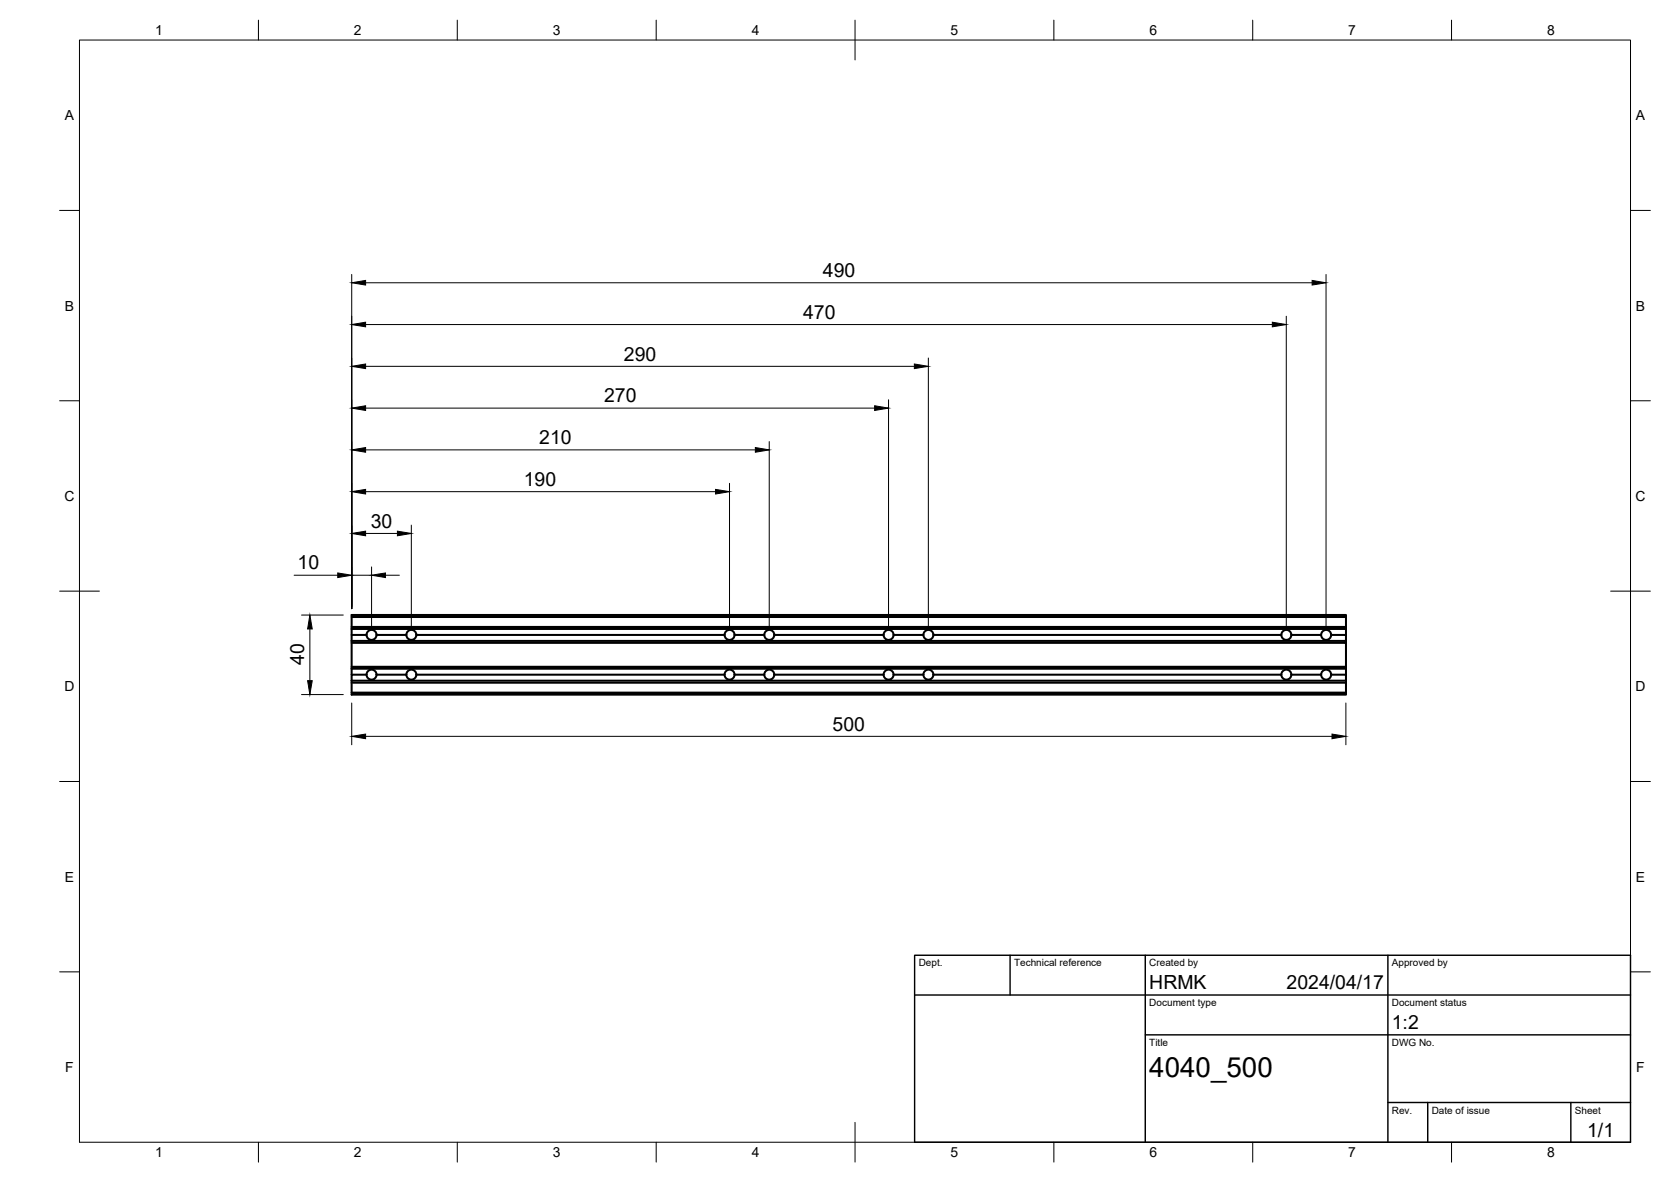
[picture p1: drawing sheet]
<svg xmlns="http://www.w3.org/2000/svg" width="420mm" height="297mm" viewBox="0 0 420 297" stroke-linecap="round" stroke-linejoin="round" font-family="sans-serif">
<!-- layer: Visible -->
<g fill="none" stroke="#000" stroke-width=".51">
<path d="M88.4 157.6h250v.5h-250M88.4 155.1h250v2.5M88.4 158.1v1.5M92.2 159.6h-3.8v1.5M92.2 159.6a1.26 1.26 0 0 1 1.2-1.3 1.26 1.26 0 0 1 1.3 1.3M92.2 159.6a1.26 1.26 0 0 0 1.2 1.2 1.26 1.26 0 0 0 1.3-1.2M94.7 159.6h7.5M102.2 159.6a1.26 1.26 0 0 1 1.2-1.3 1.26 1.26 0 0 1 1.3 1.3M102.2 159.6a1.26 1.26 0 0 0 1.2 1.2 1.26 1.26 0 0 0 1.3-1.2M104.7 159.6h77.5M182.2 159.6a1.26 1.26 0 0 0 1.2 1.2 1.26 1.26 0 0 0 1.3-1.2M182.2 159.6a1.26 1.26 0 0 1 1.2-1.3 1.26 1.26 0 0 1 1.3 1.3"/>
<path d="M184.7 159.6h7.5M192.2 159.6a1.26 1.26 0 0 0 1.2 1.2 1.26 1.26 0 0 0 1.3-1.2M192.2 159.6a1.26 1.26 0 0 1 1.2-1.3 1.26 1.26 0 0 1 1.3 1.3M194.7 159.6h27.5M222.2 159.6a1.26 1.26 0 0 0 1.2 1.2 1.26 1.26 0 0 0 1.3-1.2M222.2 159.6a1.26 1.26 0 0 1 1.2-1.3 1.26 1.26 0 0 1 1.3 1.3M224.7 159.6h7.5M234.7 159.6h87.5M322.2 159.6a1.26 1.26 0 0 1 1.2-1.3 1.26 1.26 0 0 1 1.3 1.3M322.2 159.6a1.26 1.26 0 0 0 1.2 1.2 1.26 1.26 0 0 0 1.3-1.2M324.7 159.6h7.5M334.7 159.6h3.7v1.5"/>
<path d="M338.4 155.1v-.6h-250v3.6M338.4 158.1v1.5M88.4 171.1v3.5h250v-.5h-250M88.4 161.1v6.9M88.4 171.6h250v2.5M88.4 171.1h250v.5M88.4 167.6h250v.4h-250M88.4 161.6h250v6M88.4 161.1h250v.5M88.4 168v1.6M92.2 169.6h-3.8v1.5M92.2 169.5a1.26 1.26 0 0 1 1.2-1.2 1.26 1.26 0 0 1 1.3 1.2"/>
<path d="M92.2 169.5a1.26 1.26 0 0 0 1.2 1.3 1.26 1.26 0 0 0 1.3-1.3M94.7 169.6h7.5M102.2 169.5a1.26 1.26 0 0 1 1.2-1.2 1.26 1.26 0 0 1 1.3 1.2M102.2 169.5a1.26 1.26 0 0 0 1.2 1.3 1.26 1.26 0 0 0 1.3-1.3M104.7 169.6h77.5M182.2 169.5a1.26 1.26 0 0 0 1.2 1.3 1.26 1.26 0 0 0 1.3-1.3M182.2 169.5a1.26 1.26 0 0 1 1.2-1.2 1.26 1.26 0 0 1 1.3 1.2M184.7 169.6h7.5M192.2 169.5a1.26 1.26 0 0 0 1.2 1.3 1.26 1.26 0 0 0 1.3-1.3M192.2 169.5a1.26 1.26 0 0 1 1.2-1.2 1.26 1.26 0 0 1 1.3 1.2M194.7 169.6h27.5M222.2 169.5a1.26 1.26 0 0 0 1.2 1.3 1.26 1.26 0 0 0 1.3-1.3"/>
<path d="M222.2 169.5a1.26 1.26 0 0 1 1.2-1.2 1.26 1.26 0 0 1 1.3 1.2M224.7 169.6h7.5M234.7 169.6h87.5M322.2 169.5a1.26 1.26 0 0 1 1.2-1.2 1.26 1.26 0 0 1 1.3 1.2M322.2 169.5a1.26 1.26 0 0 0 1.2 1.3 1.26 1.26 0 0 0 1.3-1.3M324.7 169.6h7.5M334.7 169.6h3.7v1.5M338.4 168v1.6"/>
<circle cx="233.4" cy="159.6" r="1.26"/>
<circle cx="333.4" cy="159.6" r="1.26"/>
<circle cx="233.4" cy="169.5" r="1.26"/>
<circle cx="333.4" cy="169.5" r="1.26"/>
</g>
<!-- layer: BORDER -->
<g fill="none" stroke="#000" stroke-width=".25">
<path d="M20 10.1h390v276.9h-390zM65 5.1v5M115 5.1v5M165 5.1v5M215 5.1v10M265 5.1v5M315 5.1v5M365 5.1v5M15 52.9h5M410 52.9h5M15 100.7h5M410 100.7h5"/>
<path d="M15 148.6h10M405 148.6h10M15 196.4h5M410 196.4h5M15 244.2h5M410 244.2h5M65 287v5M115 287v5M165 287v5M215 282.1v9.9M265 287v5M315 287v5"/>
<path d="M365 287v5"/>
</g>
<!-- layer: TITLEBLOCK -->
<path d="M230 240.1h180v46.9h-180zM230 250h180M254 240.1v9.9M288 240.1v46.9M349 240.1v46.9M288 260.1h122M349 277.1h61M359 277.1v9.9M395 277.1v9.9" fill="none" stroke="#000" stroke-width=".36"/>
<!-- layer: FD_Dimensions -->
<g fill="none" stroke="#000" stroke-width=".25">
<path d="M88.4 69v84M91.9 71.1h238M323.4 79.5v78M333.4 69v88.5M91.9 92.1h138M91.9 81.6h228M233.4 90v67.5M91.9 113.1h98M91.9 102.6h128M193.4 111v46.5M223.4 100.5v57M91.9 134.1h8"/>
<path d="M91.9 123.6h88M103.4 132v25.5M183.4 121.5v36M74 144.6h10.9M75.8 154.6h10.5M77.9 158.1v13M88.4 144.6h5M93.4 142.5v15M96.9 144.6h3.5M75.8 174.5h10.5M88.4 176.7v10.5M338.4 176.7v10.5"/>
<path d="M91.9 185h243"/>
</g>
<g fill="#000" stroke="#000" stroke-width=".25">
<path d="M88.4 71.1l3.5-.6v1.1zM329.9 70.5l3.5 .6-3.5 .5zM88.4 92.1l3.5-.6v1.1zM88.4 81.6l3.5-.6v1.1zM229.9 91.5l3.5 .6-3.5 .5zM319.9 81l3.5 .6-3.5 .5zM88.4 113.1l3.5-.6v1.2zM88.4 102.6l3.5-.6v1.2zM189.9 112.5l3.5 .6-3.5 .6zM219.9 102l3.5 .6-3.5 .6zM88.4 134.1l3.5-.6v1.1zM88.4 123.6l3.5-.6v1.1z"/>
<path d="M99.9 133.5l3.5 .6-3.5 .5zM179.9 123l3.5 .6-3.5 .5zM77.9 154.6l.6 3.5h-1.2zM84.9 144l3.5 .6-3.5 .5zM93.4 144.6l3.5-.6v1.1zM77.3 171.1h1.2l-.6 3.4zM88.4 185l3.5-.5v1.1zM334.9 184.5l3.5 .5-3.5 .6z"/>
</g>
<text font-size="7" x="289" y="270.6">4040_500</text>
<g font-size="4.9">
<text x="206.9" y="69.6">490</text>
<text x="201.9" y="80.1">470</text>
<text x="156.9" y="90.6">290</text>
<text x="151.9" y="101.1">270</text>
<text x="135.6" y="111.6">210</text>
<text x="131.7" y="122.1">190</text>
<text x="93.2" y="132.6">30</text>
<text x="74.8" y="143.1">10</text>
<text x="76.5" y="167.2" transform="rotate(-90 76.5 167.2)">40</text>
<text x="209.4" y="183.6">500</text>
<text x="289" y="248.5">HRMK</text>
<text x="323.5" y="248.5">2024/04/17</text>
<text x="350" y="258.6">1:2</text>
<text x="399.1" y="285.7">1/1</text>
</g>
<g font-size="3.5">
<text x="39" y="8.8">1</text>
<text x="89" y="8.8">2</text>
<text x="139" y="8.8">3</text>
<text x="189" y="8.8">4</text>
<text x="239" y="8.8">5</text>
<text x="289" y="8.8">6</text>
<text x="339" y="8.8">7</text>
<text x="389" y="8.8">8</text>
<text x="16.3" y="30.2">A</text>
<text x="411.3" y="30.2">A</text>
<text x="16.3" y="78">B</text>
<text x="411.3" y="78">B</text>
<text x="16.2" y="125.9">C</text>
<text x="411.2" y="125.9">C</text>
<text x="16.2" y="173.7">D</text>
<text x="411.2" y="173.7">D</text>
<text x="16.3" y="221.6">E</text>
<text x="411.3" y="221.6">E</text>
<text x="16.4" y="269.4">F</text>
<text x="411.4" y="269.4">F</text>
<text x="39" y="290.8">1</text>
<text x="89" y="290.8">2</text>
<text x="139" y="290.8">3</text>
<text x="189" y="290.8">4</text>
<text x="239" y="290.8">5</text>
<text x="289" y="290.8">6</text>
<text x="339" y="290.8">7</text>
<text x="389" y="290.8">8</text>
</g>
<g font-size="2.5">
<text x="231" y="242.9">Dept.</text>
<text x="255" y="242.9">Technical reference</text>
<text x="289" y="242.9">Created by</text>
<text x="350" y="242.9">Approved by</text>
<text x="289" y="252.8">Document type</text>
<text x="350" y="252.8">Document status</text>
<text x="289" y="262.9">Title</text>
<text x="350" y="262.9">DWG No.</text>
<text x="350" y="279.9">Rev.</text>
<text x="360" y="279.9">Date of issue</text>
<text x="396" y="279.9">Sheet</text>
</g>
</svg>
